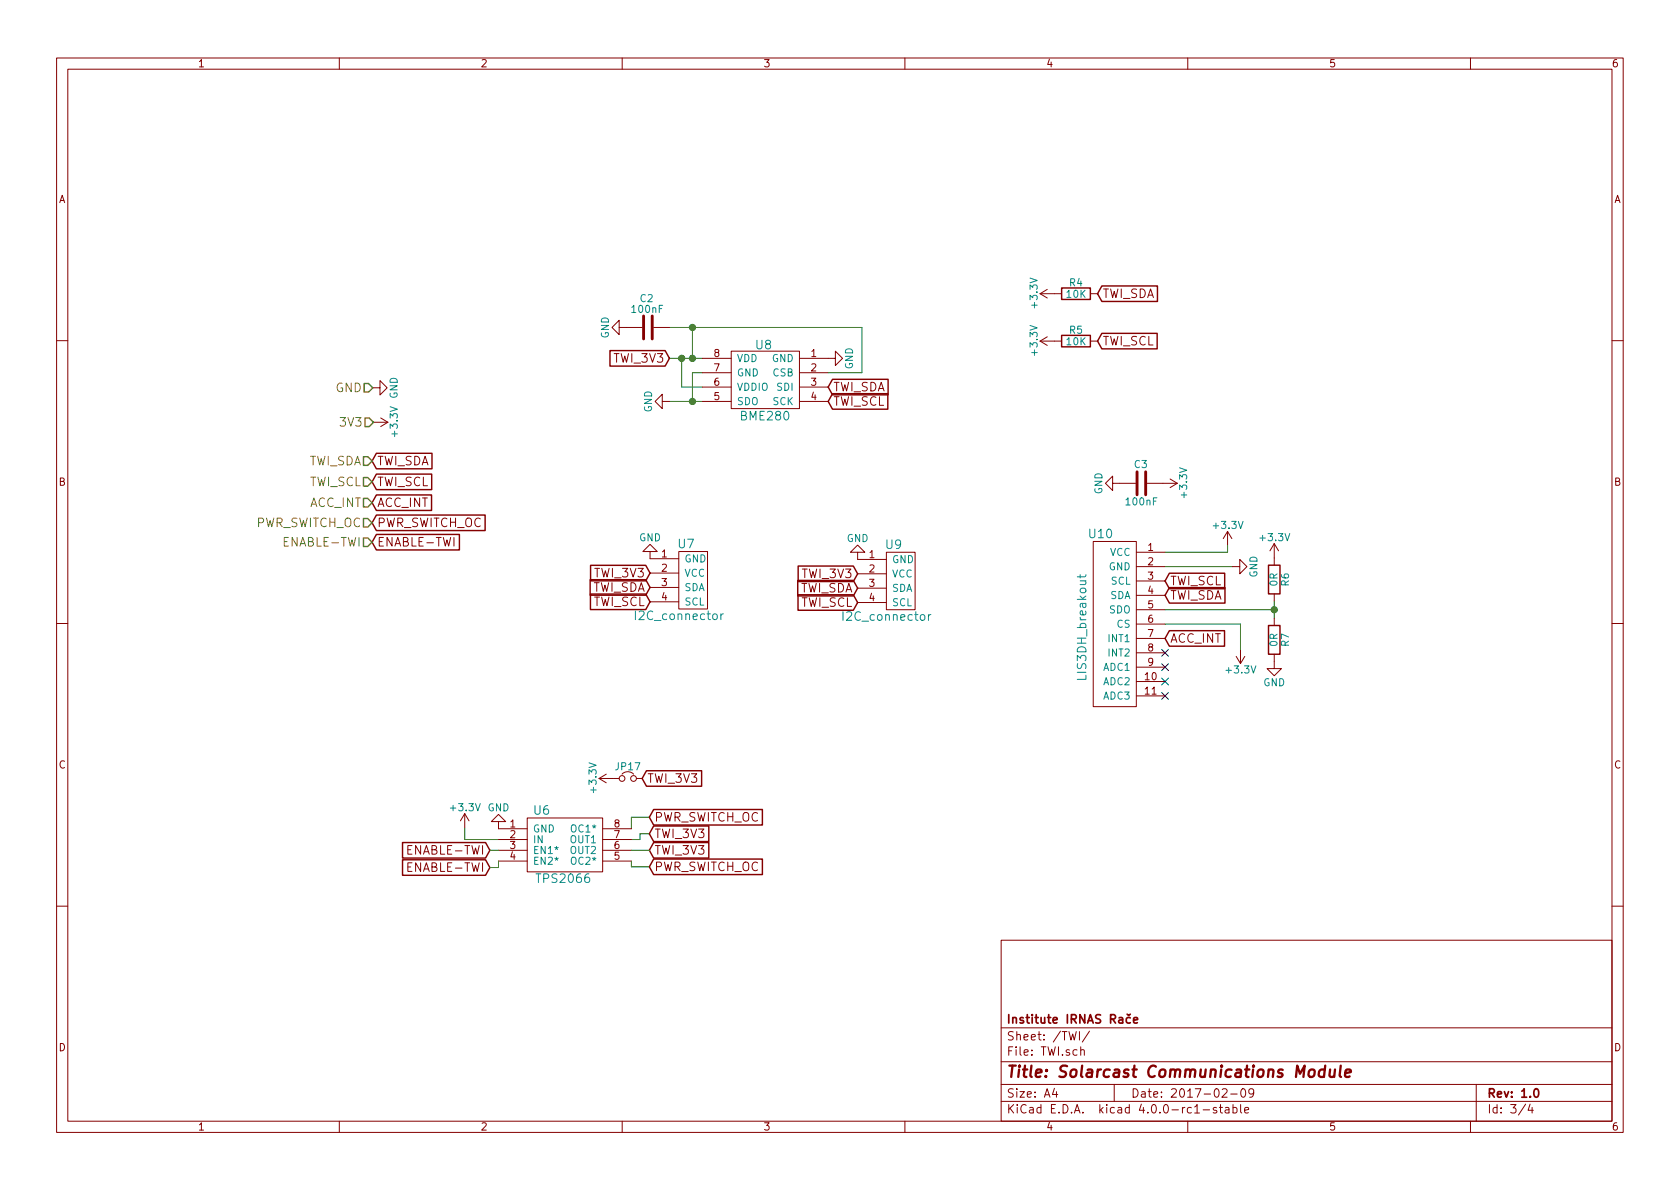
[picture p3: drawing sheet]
EESchema Schematic File Version 2
LIBS:communications-module-rescue
LIBS:power
LIBS:device
LIBS:transistors
LIBS:conn
LIBS:linear
LIBS:regul
LIBS:74xx
LIBS:cmos4000
LIBS:adc-dac
LIBS:memory
LIBS:xilinx
LIBS:microcontrollers
LIBS:dsp
LIBS:microchip
LIBS:analog_switches
LIBS:motorola
LIBS:texas
LIBS:intel
LIBS:audio
LIBS:interface
LIBS:digital-audio
LIBS:philips
LIBS:display
LIBS:cypress
LIBS:siliconi
LIBS:opto
LIBS:atmel
LIBS:contrib
LIBS:valves
LIBS:bme280
LIBS:nrf52832
LIBS:ina219
LIBS:fgpmmopa6h_gps
LIBS:fona_3g
LIBS:lis3dh_breakout
LIBS:sn74lv4052a
LIBS:lxdc2ur33a-122
LIBS:i2c_connector
LIBS:cmsis-dap
LIBS:lxdc55kaaa-205
LIBS:ufl_conn
LIBS:cmsis_dap_breakout
LIBS:rockblock
LIBS:pwr_conn
LIBS:communications-module-cache
LIBS:idc12
LIBS:tps2034
LIBS:tps2064
LIBS:tps79133
LIBS:raspberrypi
EELAYER 25 0
EELAYER END
$Descr A4 11693 8268
encoding utf-8
Sheet 3 4
Title "Solarcast Communications Module"
Date "2017-02-09"
Rev "1.0"
Comp "Institute IRNAS Rače"
Comment1 ""
Comment2 ""
Comment3 ""
Comment4 ""
$EndDescr
Wire Wire Line
	4890 2585 4820 2585
Wire Wire Line
	4820 2585 4820 2785
Wire Wire Line
	4660 2785 4890 2785
Connection ~ 4820 2785
Wire Wire Line
	4890 2685 4745 2685
Wire Wire Line
	4745 2685 4745 2485
Wire Wire Line
	4660 2485 4890 2485
Connection ~ 4745 2485
Wire Wire Line
	4820 2270 4820 2485
Wire Wire Line
	6000 2585 5765 2585
Connection ~ 4820 2485
Wire Wire Line
	4660 2270 6000 2270
Connection ~ 4820 2270
Wire Wire Line
	6000 2270 6000 2585
Wire Wire Line
	8110 3935 8580 3935
Wire Wire Line
	8110 4235 8870 4235
Wire Wire Line
	8870 4175 8870 4295
Connection ~ 8870 4235
$Comp
L BME280 U8
U 1 1
P 5390 2610
F 0 "U8" H 5315 2825 60  0000 C CNN
F 1 "BME280" H 5325 2330 60  0000 C CNN
F 2 "BME280:BME280" H 5340 2210 60  0001 C CNN
F 3 "" H 5390 2610 60  0000 C CNN
	1    5390 2610
	1    0    0    -1  
$EndComp
$Comp
L I2C_connector U7
U 1 1
P 4725 4030
F 0 "U7" H 4775 4280 60  0000 C CNN
F 1 "I2C_connector" H 4725 3780 60  0000 C CNN
F 2 "DIP Grove 4P-2.0:DIP_Grove_4P-2_0" H 4800 3680 60  0001 C CNN
F 3 "" H 4725 4180 60  0000 C CNN
	1    4725 4030
	1    0    0    -1  
$EndComp
$Comp
L GND #PWR51
U 1 1
P 4660 2785
F 0 "#PWR51" H 4660 2535 50  0001 C CNN
F 1 "GND" H 4660 2635 50  0000 C CNN
F 2 "" H 4660 2785 60  0000 C CNN
F 3 "" H 4660 2785 60  0000 C CNN
	1    4660 2785
	0    1    1    0   
$EndComp
$Comp
L GND #PWR52
U 1 1
P 5765 2485
F 0 "#PWR52" H 5765 2235 50  0001 C CNN
F 1 "GND" H 5765 2335 50  0000 C CNN
F 2 "" H 5765 2485 60  0000 C CNN
F 3 "" H 5765 2485 60  0000 C CNN
	1    5765 2485
	0    -1   -1   0   
$EndComp
Text GLabel 5765 2685 2    60   Input ~ 0
TWI_SDA
Text GLabel 5765 2785 2    60   Input ~ 0
TWI_SCL
$Comp
L C C2
U 1 1
P 4510 2270
F 0 "C2" V 4715 2230 50  0000 L CNN
F 1 "100nF" V 4640 2160 50  0000 L CNN
F 2 "0603_handsolder:0603_HandSoldering" H 4548 2120 30  0001 C CNN
F 3 "" H 4510 2270 60  0000 C CNN
	1    4510 2270
	0    -1   -1   0   
$EndComp
$Comp
L GND #PWR49
U 1 1
P 4360 2270
F 0 "#PWR49" H 4360 2020 50  0001 C CNN
F 1 "GND" H 4360 2120 50  0000 C CNN
F 2 "" H 4360 2270 60  0000 C CNN
F 3 "" H 4360 2270 60  0000 C CNN
	1    4360 2270
	0    1    1    0   
$EndComp
Text GLabel 7640 2035 2    60   Input ~ 0
TWI_SDA
Text GLabel 7640 2365 2    60   Input ~ 0
TWI_SCL
$Comp
L R R4
U 1 1
P 7490 2035
F 0 "R4" V 7570 2035 50  0000 C CNN
F 1 "10K" V 7490 2035 50  0000 C CNN
F 2 "0603_handsolder:0603_HandSoldering" V 7420 2035 30  0001 C CNN
F 3 "" H 7490 2035 30  0000 C CNN
	1    7490 2035
	0    -1   -1   0   
$EndComp
$Comp
L R R5
U 1 1
P 7490 2365
F 0 "R5" V 7570 2365 50  0000 C CNN
F 1 "10K" V 7490 2365 50  0000 C CNN
F 2 "0603_handsolder:0603_HandSoldering" V 7420 2365 30  0001 C CNN
F 3 "" H 7490 2365 30  0000 C CNN
	1    7490 2365
	0    -1   -1   0   
$EndComp
$Comp
L GND #PWR50
U 1 1
P 4525 3880
F 0 "#PWR50" H 4525 3630 50  0001 C CNN
F 1 "GND" H 4525 3730 50  0000 C CNN
F 2 "" H 4525 3880 60  0000 C CNN
F 3 "" H 4525 3880 60  0000 C CNN
	1    4525 3880
	-1   0    0    1   
$EndComp
Text GLabel 4525 4080 0    60   Input ~ 0
TWI_SDA
Text GLabel 4525 4180 0    60   Input ~ 0
TWI_SCL
$Comp
L GND #PWR53
U 1 1
P 5970 3885
F 0 "#PWR53" H 5970 3635 50  0001 C CNN
F 1 "GND" H 5970 3735 50  0000 C CNN
F 2 "" H 5970 3885 60  0000 C CNN
F 3 "" H 5970 3885 60  0000 C CNN
	1    5970 3885
	-1   0    0    1   
$EndComp
Text GLabel 5970 4185 0    60   Input ~ 0
TWI_SCL
$Comp
L LIS3DH_breakout U10
U 1 1
P 7785 4285
F 0 "U10" H 7660 4860 60  0000 C CNN
F 1 "LIS3DH_breakout" V 7535 4210 60  0000 C CNN
F 2 "LIS3DH_breakout:LIS3DH_breakout_vertical" V 7435 4210 60  0001 C CNN
F 3 "" H 7810 4710 60  0000 C CNN
	1    7785 4285
	1    0    0    -1  
$EndComp
NoConn ~ 8110 4835
NoConn ~ 8110 4735
NoConn ~ 8110 4635
$Comp
L GND #PWR59
U 1 1
P 8580 3935
F 0 "#PWR59" H 8580 3685 50  0001 C CNN
F 1 "GND" H 8580 3785 50  0000 C CNN
F 2 "" H 8580 3935 60  0000 C CNN
F 3 "" H 8580 3935 60  0000 C CNN
	1    8580 3935
	0    -1   -1   0   
$EndComp
Text GLabel 8110 4135 2    60   Input ~ 0
TWI_SDA
Text GLabel 8110 4035 2    60   Input ~ 0
TWI_SCL
Text GLabel 8110 4435 2    60   Input ~ 0
ACC_INT
$Comp
L R R7
U 1 1
P 8870 4445
F 0 "R7" V 8950 4445 50  0000 C CNN
F 1 "0R" V 8870 4445 50  0000 C CNN
F 2 "0603_handsolder:0603_HandSoldering" V 8800 4445 30  0001 C CNN
F 3 "" H 8870 4445 30  0000 C CNN
	1    8870 4445
	1    0    0    -1  
$EndComp
$Comp
L R R6
U 1 1
P 8870 4025
F 0 "R6" V 8950 4025 50  0000 C CNN
F 1 "0R" V 8870 4025 50  0000 C CNN
F 2 "0603_handsolder:0603_HandSoldering" V 8800 4025 30  0001 C CNN
F 3 "" H 8870 4025 30  0000 C CNN
	1    8870 4025
	1    0    0    -1  
$EndComp
$Comp
L GND #PWR62
U 1 1
P 8870 4595
F 0 "#PWR62" H 8870 4345 50  0001 C CNN
F 1 "GND" H 8870 4445 50  0000 C CNN
F 2 "" H 8870 4595 60  0000 C CNN
F 3 "" H 8870 4595 60  0000 C CNN
	1    8870 4595
	1    0    0    -1  
$EndComp
$Comp
L C C3
U 1 1
P 7945 3355
F 0 "C3" V 8080 3310 50  0000 L CNN
F 1 "100nF" V 7820 3240 50  0000 L CNN
F 2 "0603_handsolder:0603_HandSoldering" H 7983 3205 30  0001 C CNN
F 3 "" H 7945 3355 60  0000 C CNN
	1    7945 3355
	0    -1   -1   0   
$EndComp
$Comp
L GND #PWR56
U 1 1
P 7795 3355
F 0 "#PWR56" H 7795 3105 50  0001 C CNN
F 1 "GND" H 7795 3205 50  0000 C CNN
F 2 "" H 7795 3355 60  0000 C CNN
F 3 "" H 7795 3355 60  0000 C CNN
	1    7795 3355
	0    1    1    0   
$EndComp
$Comp
L +3.3V #PWR54
U 1 1
P 7340 2035
F 0 "#PWR54" H 7340 1885 50  0001 C CNN
F 1 "+3.3V" H 7340 2175 50  0000 C CNN
F 2 "" H 7340 2035 60  0000 C CNN
F 3 "" H 7340 2035 60  0000 C CNN
	1    7340 2035
	0    -1   -1   0   
$EndComp
$Comp
L +3.3V #PWR55
U 1 1
P 7340 2365
F 0 "#PWR55" H 7340 2215 50  0001 C CNN
F 1 "+3.3V" H 7340 2505 50  0000 C CNN
F 2 "" H 7340 2365 60  0000 C CNN
F 3 "" H 7340 2365 60  0000 C CNN
	1    7340 2365
	0    -1   -1   0   
$EndComp
Text GLabel 5970 4085 0    60   Input ~ 0
TWI_SDA
$Comp
L I2C_connector U9
U 1 1
P 6170 4035
F 0 "U9" H 6220 4285 60  0000 C CNN
F 1 "I2C_connector" H 6170 3785 60  0000 C CNN
F 2 "DIP Grove 4P-2.0:DIP_Grove_4P-2_0" H 6245 3685 60  0001 C CNN
F 3 "" H 6170 4185 60  0000 C CNN
	1    6170 4035
	1    0    0    -1  
$EndComp
$Comp
L +3.3V #PWR57
U 1 1
P 8095 3355
F 0 "#PWR57" H 8095 3205 50  0001 C CNN
F 1 "+3.3V" H 8095 3495 50  0000 C CNN
F 2 "" H 8095 3355 60  0000 C CNN
F 3 "" H 8095 3355 60  0000 C CNN
	1    8095 3355
	0    1    1    0   
$EndComp
$Comp
L +3.3V #PWR58
U 1 1
P 8545 3790
F 0 "#PWR58" H 8545 3640 50  0001 C CNN
F 1 "+3.3V" H 8545 3930 50  0000 C CNN
F 2 "" H 8545 3790 60  0000 C CNN
F 3 "" H 8545 3790 60  0000 C CNN
	1    8545 3790
	1    0    0    -1  
$EndComp
Wire Wire Line
	8110 3835 8545 3835
Wire Wire Line
	8545 3835 8545 3790
$Comp
L +3.3V #PWR60
U 1 1
P 8635 4510
F 0 "#PWR60" H 8635 4360 50  0001 C CNN
F 1 "+3.3V" H 8635 4650 50  0000 C CNN
F 2 "" H 8635 4510 60  0000 C CNN
F 3 "" H 8635 4510 60  0000 C CNN
	1    8635 4510
	-1   0    0    1   
$EndComp
Text GLabel 2590 3200 2    60   Input ~ 0
TWI_SDA
Text GLabel 2590 3345 2    60   Input ~ 0
TWI_SCL
$Comp
L GND #PWR44
U 1 1
P 2595 2690
F 0 "#PWR44" H 2595 2440 50  0001 C CNN
F 1 "GND" H 2595 2540 50  0000 C CNN
F 2 "" H 2595 2690 60  0000 C CNN
F 3 "" H 2595 2690 60  0000 C CNN
	1    2595 2690
	0    -1   -1   0   
$EndComp
$Comp
L +3.3V #PWR45
U 1 1
P 2600 2930
F 0 "#PWR45" H 2600 2780 50  0001 C CNN
F 1 "+3.3V" H 2600 3070 50  0000 C CNN
F 2 "" H 2600 2930 60  0000 C CNN
F 3 "" H 2600 2930 60  0000 C CNN
	1    2600 2930
	0    1    1    0   
$EndComp
$Comp
L +3.3V #PWR61
U 1 1
P 8870 3875
F 0 "#PWR61" H 8870 3725 50  0001 C CNN
F 1 "+3.3V" H 8870 4015 50  0000 C CNN
F 2 "" H 8870 3875 60  0000 C CNN
F 3 "" H 8870 3875 60  0000 C CNN
	1    8870 3875
	1    0    0    -1  
$EndComp
Text GLabel 2590 3490 2    60   Input ~ 0
ACC_INT
Text HLabel 2595 2690 0    60   Input ~ 0
GND
Text HLabel 2600 2930 0    60   Input ~ 0
3V3
Text HLabel 2590 3200 0    60   Input ~ 0
TWI_SDA
Text HLabel 2590 3345 0    60   Input ~ 0
TWI_SCL
Text HLabel 2590 3490 0    60   Input ~ 0
ACC_INT
NoConn ~ 8110 4535
$Comp
L GND #PWR47
U 1 1
P 3470 5760
F 0 "#PWR47" H 3470 5510 50  0001 C CNN
F 1 "GND" H 3470 5610 50  0000 C CNN
F 2 "" H 3470 5760 60  0000 C CNN
F 3 "" H 3470 5760 60  0000 C CNN
	1    3470 5760
	-1   0    0    1   
$EndComp
Wire Wire Line
	3235 5835 3470 5835
Wire Wire Line
	4395 5835 4455 5835
Wire Wire Line
	4455 5835 4455 5795
Wire Wire Line
	4455 5795 4520 5795
Wire Wire Line
	4395 5760 4395 5680
Wire Wire Line
	4395 5680 4520 5680
Wire Wire Line
	4395 5985 4395 6025
Wire Wire Line
	4395 6025 4520 6025
$Comp
L Jumper_NC_Small JP17
U 1 1
P 4370 5410
F 0 "JP17" H 4370 5490 50  0000 C CNN
F 1 "Jumper_NC_Small" H 4380 5350 50  0001 C CNN
F 2 "Socket_Strips:Socket_Strip_Straight_1x02_Pitch2.54mm" H 4370 5410 60  0001 C CNN
F 3 "" H 4370 5410 60  0000 C CNN
	1    4370 5410
	1    0    0    -1  
$EndComp
Text GLabel 3410 5910 0    60   Input ~ 0
ENABLE-TWI
$Comp
L TPS2064 U6
U 1 1
P 3920 5885
F 0 "U6" H 3770 6135 60  0000 C CNN
F 1 "TPS2066" H 3920 5660 60  0000 C CNN
F 2 "TPS2064:TPS2064" H 3920 5585 60  0001 C CNN
F 3 "" H 3820 5660 60  0000 C CNN
	1    3920 5885
	1    0    0    -1  
$EndComp
Text GLabel 4520 6025 2    60   Input ~ 0
PWR_SWITCH_OC
Text GLabel 4520 5680 2    60   Input ~ 0
PWR_SWITCH_OC
Text GLabel 4470 5410 2    60   Input ~ 0
TWI_3V3
$Comp
L +3.3V #PWR48
U 1 1
P 4270 5410
F 0 "#PWR48" H 4270 5260 50  0001 C CNN
F 1 "+3.3V" H 4270 5550 50  0000 C CNN
F 2 "" H 4270 5410 60  0000 C CNN
F 3 "" H 4270 5410 60  0000 C CNN
	1    4270 5410
	0    -1   -1   0   
$EndComp
$Comp
L +3.3V #PWR46
U 1 1
P 3235 5755
F 0 "#PWR46" H 3235 5605 50  0001 C CNN
F 1 "+3.3V" H 3235 5895 50  0000 C CNN
F 2 "" H 3235 5755 60  0000 C CNN
F 3 "" H 3235 5755 60  0000 C CNN
	1    3235 5755
	1    0    0    -1  
$EndComp
Wire Wire Line
	3235 5755 3235 5835
Text GLabel 4520 5795 2    60   Input ~ 0
TWI_3V3
Wire Wire Line
	3410 5910 3470 5910
Text GLabel 4660 2485 0    60   Input ~ 0
TWI_3V3
Text GLabel 4525 3980 0    60   Input ~ 0
TWI_3V3
Text GLabel 5970 3985 0    60   Input ~ 0
TWI_3V3
Text GLabel 2590 3765 2    60   Input ~ 0
ENABLE-TWI
Text GLabel 2590 3630 2    60   Input ~ 0
PWR_SWITCH_OC
Text HLabel 2590 3630 0    60   Input ~ 0
PWR_SWITCH_OC
Text HLabel 2590 3765 0    60   Input ~ 0
ENABLE-TWI
Wire Wire Line
	8635 4335 8635 4510
Wire Wire Line
	8110 4335 8635 4335
Text GLabel 3410 6030 0    60   Input ~ 0
ENABLE-TWI
Wire Wire Line
	3470 5985 3470 6030
Wire Wire Line
	3470 6030 3410 6030
Text GLabel 4520 5910 2    60   Input ~ 0
TWI_3V3
Wire Wire Line
	4395 5910 4520 5910
$EndSCHEMATC
